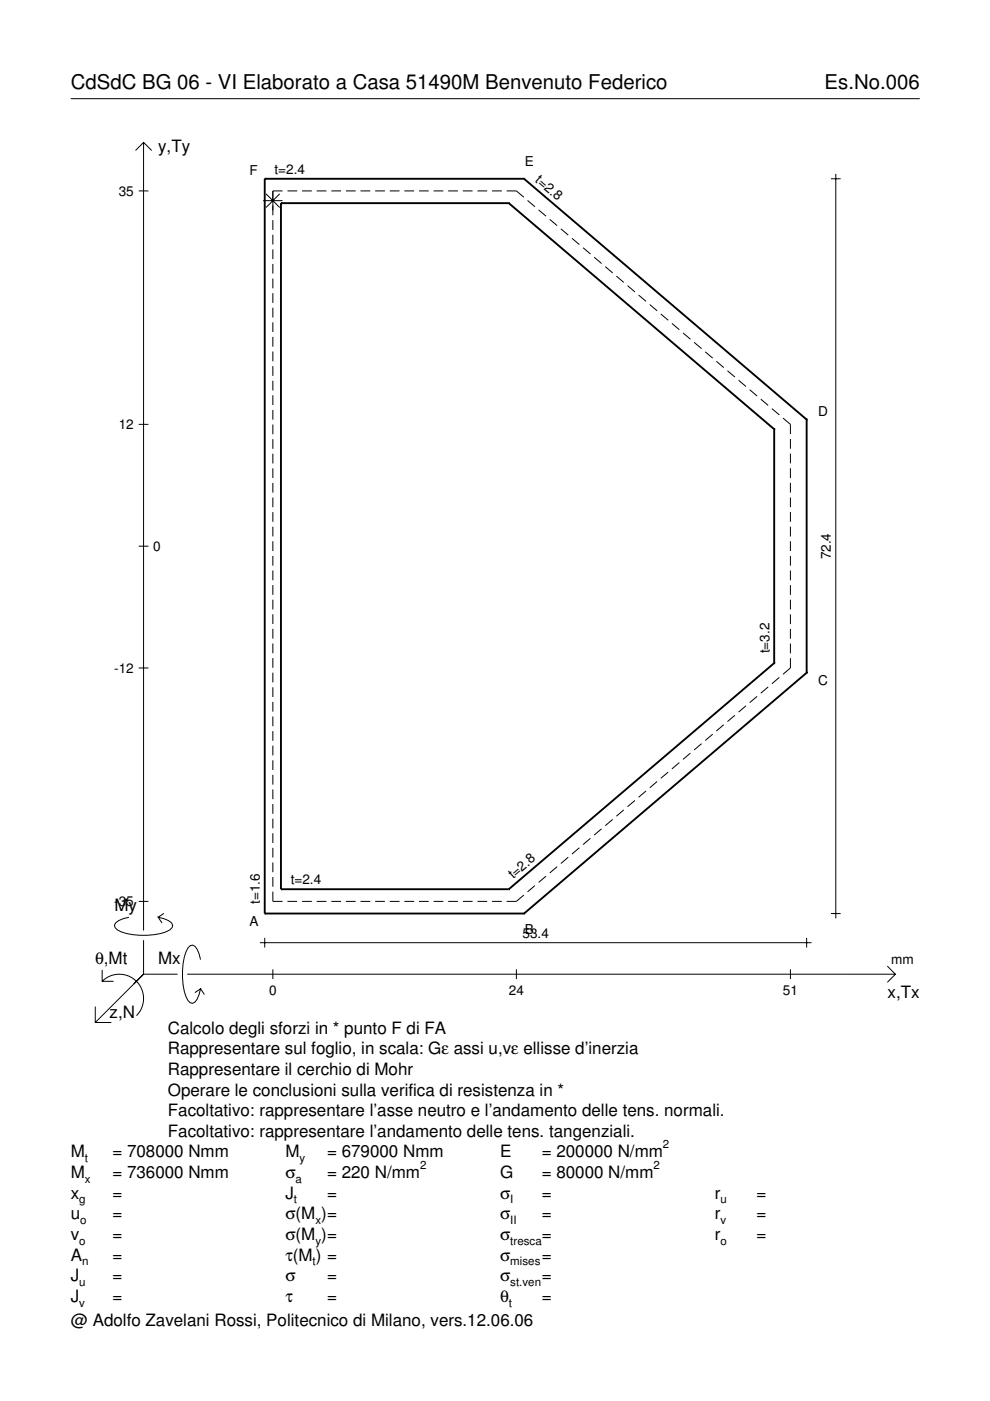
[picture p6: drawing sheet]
<svg xmlns="http://www.w3.org/2000/svg" width="210mm" height="297mm" viewBox="0 0 210 297" stroke-linecap="round" stroke-linejoin="round" font-family="sans-serif">
<g fill="none" stroke="#000" stroke-width=".21">
<path d="M15 20.9h180M28.7 31.9l1.7-1.7 1.8 1.7M30.4 30.2v167.1M176.2 37.9h2M177.2 36.9v157.8M29.4 40.5h2.1M55.8 42.5h4.1M56.4 41.1l2.9 2.9M57.8 46.7v2M57.8 49.8v2M57.8 52.9v2M57.8 56v2"/>
<path d="M57.8 59.1v2M59.3 41.1l-2.9 2.9M59.9 40.5h-2.1v5.1M60.9 40.5h2.1M64 40.5h2.1M67.1 40.5h2.1M70.2 40.5h2.1M73.3 40.5h2.1M76.4 40.5h2.1M79.5 40.5h2.1M82.6 40.5h2.1M85.7 40.5h2.1"/>
<path d="M88.8 40.5h2.1M91.9 40.5h2.1M95 40.5h2.1M98.1 40.5h2.1M101.2 40.5h2.1M104.3 40.5h2.1M107.4 40.5h2.1l1.6 1.3M111.8 42.5l1.6 1.3M114.2 44.5l1.6 1.3M116.6 46.5l1.5 1.3M118.9 48.5l1.6 1.4M121.3 50.5l1.5 1.4"/>
<path d="M123.6 52.5l1.6 1.4M126 54.5l1.5 1.4M128.3 56.5l1.6 1.4M130.7 58.5l1.6 1.4M57.8 62.2v2M57.8 65.2v2.1M57.8 68.3v2.1M57.8 71.4v2.1M57.8 74.5v2.1M57.8 77.6v2.1M133 60.6l1.6 1.3M135.4 62.6l1.6 1.3"/>
<path d="M137.8 64.6l1.5 1.3M140.1 66.6l1.6 1.3M142.5 68.6l1.5 1.3M144.8 70.6l1.6 1.3M147.2 72.6l1.5 1.3M149.5 74.6l1.6 1.3M151.9 76.6l1.6 1.3M154.2 78.6l1.6 1.3M29.4 90h2.1M57.8 80.7v2.1M57.8 83.8v2.1M57.8 86.9v2.1"/>
<path d="M57.8 90v2.1M57.8 93.1v2.1M57.8 96.2v2.1M57.8 99.3v2.1M156.6 80.6l1.6 1.4M158.9 82.6l1.6 1.4M161.3 84.6l1.6 1.4M163.7 86.6l1.5 1.4M166 88.6l1.6 1.4v2M167.6 93.1v2M167.6 96.2v2M167.6 99.3v2"/>
<path d="M29.4 115.8h2.1M57.8 102.4v2.1M57.8 105.5v2M57.8 108.6v2M57.8 111.7v2M57.8 114.8v2M57.8 117.9v2M167.6 102.4v2M167.6 105.5v2M167.6 108.6v2M167.6 111.7v2M167.6 114.8v2"/>
<path d="M167.6 117.9v2M57.8 121v2M57.8 124.1v2M57.8 127.1v2.1M57.8 130.2v2.1M57.8 133.3v2.1M57.8 136.4v2.1M57.8 139.5v2.1M167.6 121v2M167.6 124.1v2M167.6 127.2v2M167.6 130.3v2"/>
<path d="M167.6 133.4v2M167.6 136.5v2M167.6 139.6v2l-1.6 1.4M29.4 141.6h2.1M57.8 142.6v2.1M57.8 145.7v2.1M57.8 148.8v2.1M57.8 151.9v2.1M57.8 155v2.1M57.8 158.1v2.1M146.4 159.7l-1.6 1.3M148.7 157.7l-1.5 1.3"/>
<path d="M151.1 155.7l-1.6 1.3M153.5 153.7l-1.6 1.3M155.8 151.7l-1.6 1.3M158.2 149.6l-1.6 1.4M160.5 147.6l-1.6 1.4M162.9 145.6l-1.6 1.4M165.2 143.6l-1.5 1.4M57.8 161.2v2.1M57.8 164.3v2.1M57.8 167.4v2M57.8 170.5v2M57.8 173.6v2"/>
<path d="M57.8 176.7v2M57.8 179.8v2M122.8 179.7l-1.5 1.4M125.2 177.7l-1.6 1.4M127.5 175.7l-1.5 1.4M129.9 173.7l-1.6 1.4M132.3 171.7l-1.6 1.4M134.6 169.7l-1.6 1.3M137 167.7l-1.6 1.3M139.3 165.7l-1.5 1.3M141.7 163.7l-1.6 1.3M144 161.7l-1.5 1.3"/>
<path d="M27.3 194.5a3.6 3.6 0 0 0-3 1.7l.1 .5a5.6 5.6 0 0 0 3.8 1.5 13.4 13.4 0 0 0 7.8-1l.5-.5 .1-.5a3.6 3.6 0 0 0-3.1-1.7l.8 1.2M29.4 191.1h2.1M30.4 199.3v7.3M34.7 193.7l-1.2 .8M55.1 199.9h117M56.1 198.8v2.1M57.8 189v2.1h2.1M57.8 182.9v2M57.8 186v2M60.9 191.1h2.1M64 191.1h2.1M67.1 191.1h2.1"/>
<path d="M70.2 191.1h2.1M73.3 191.1h2.1M76.4 191.1h2.1M79.5 191.1h2.1M82.6 191.1h2.1M85.7 191.1h2.1M88.8 191.1h2.1M91.9 191.1h2.1M95 191.1h2.1M98.1 191.1h2.1M101.2 191.1h2.1M104.3 191.1h2.1"/>
<path d="M111.1 189.8l-1.6 1.3h-2.1M113.4 187.8l-1.6 1.3M115.8 185.8l-1.6 1.3M118.1 183.8l-1.5 1.3M120.5 181.7l-1.6 1.4M171 198.8v2.1M176.2 193.7h2M20.2 213.4v3.4h3.4M21.7 208.1a5.1 5.1 0 0 1 7.2 0 5.1 5.1 0 0 1 0 7.2M21.7 205.6v2.5h2.4M30.4 206.6l-10.2 10.2M30.4 206.6h7.2"/>
<path d="M39.7 206.6h150.1M42.5 203.5a3.6 3.6 0 0 0-1.7-3.1l-.5 .1a5.7 5.7 0 0 0-1.5 3.8 13.3 13.3 0 0 0 1 7.8l.5 .5 .5 .1a3.6 3.6 0 0 0 1.7-3.1l-1.2 .9M42.5 209.6l.8 1.3M57.8 205.5v2.1M109.5 205.5v2.1M167.6 205.5v2.1M188.1 204.8l1.7 1.8-1.7 1.7"/>
</g>
<g fill="none" stroke="#000" stroke-width=".4">
<path d="M56.1 37.9h.1M56.1 37.9h55M56.1 37.9v155.8M111.1 37.9h.1M111.1 37.9l59.9 51.1M59.6 43.1h.1M59.6 43.1h48.3M59.6 43.1v145.4M107.9 43.1h.1M107.9 43.1l56.2 47.9M164.1 91h.1M164.1 91v49.6"/>
<path d="M171 89h.1M171 89v53.6M164.1 140.6h.1M164.1 140.6l-56.2 47.9M171 142.6h.1M171 142.6l-59.9 51.1M56.1 193.7h.1M56.1 193.7h55M59.6 188.5h.1M59.6 188.5h48.3M107.9 188.5h.1M111.1 193.7h.1"/>
</g>
<g font-size="4.3">
<text x="15" y="18.9">CdSdC BG 06 - VI Elaborato a Casa 51490M Benvenuto Federico</text>
<text x="174.8" y="18.9">Es.No.006</text>
</g>
<g font-size="3.6">
<text x="33.5" y="32.3">y,Ty</text>
<text x="24.3" y="193.2">My</text>
<text x="20.1" y="204.5">θ,Mt</text>
<text x="33.5" y="204.5">Mx</text>
<text x="23.2" y="215.8">z,N</text>
<text x="188.2" y="211.7">x,Tx</text>
<text x="35.6" y="219.2">Calcolo degli sforzi in * punto F di FA</text>
<text x="35.6" y="227.9">Rappresentare il cerchio di Mohr</text>
<text x="35.6" y="223.5">Rappresentare sul foglio, in scala: Gε assi u,vε ellisse d’inerzia</text>
<text x="35.6" y="232.3">Operare le conclusioni sulla verifica di resistenza in *</text>
<text x="35.6" y="236.7">Facoltativo: rappresentare l’asse neutro e l’andamento delle tens. normali.</text>
<text x="15" y="245.4">M</text>
<text x="23.8" y="245.4">= 708000 Nmm</text>
<text x="35.6" y="241">Facoltativo: rappresentare l’andamento delle tens. tangenziali.</text>
<text x="60.5" y="245.4">M</text>
<text x="69.3" y="245.4">= 679000 Nmm</text>
<text x="106" y="245.4">E</text>
<text x="114.9" y="245.4">= 200000 N/mm</text>
<text x="15" y="249.8">M</text>
<text x="23.8" y="249.8">= 736000 Nmm</text>
<text x="60.5" y="249.8">σ</text>
<text x="69.3" y="249.8">= 220 N/mm</text>
<text x="106" y="249.8">G</text>
<text x="114.9" y="249.8">= 80000 N/mm</text>
<text x="15" y="254.2">x</text>
<text x="23.8" y="254.2">=</text>
<text x="60.5" y="254.2">J</text>
<text x="69.3" y="254.2">=</text>
<text x="106" y="254.2">σ</text>
<text x="114.9" y="254.2">=</text>
<text x="151.5" y="254.2">r</text>
<text x="160.4" y="254.2">=</text>
<text x="15" y="258.5">u</text>
<text x="15" y="262.9">v</text>
<text x="23.8" y="258.5">=</text>
<text x="23.8" y="262.9">=</text>
<text x="60.5" y="258.5">σ(M )=</text>
<text x="60.5" y="262.9">σ(M )=</text>
<text x="106" y="258.5">σ</text>
<text x="106" y="262.9">σ</text>
<text x="114.9" y="258.5">=</text>
<text x="114.9" y="262.9">=</text>
<text x="151.5" y="258.5">r</text>
<text x="151.5" y="262.9">r</text>
<text x="160.4" y="258.5">=</text>
<text x="160.4" y="262.9">=</text>
<text x="15" y="267.3">A</text>
<text x="23.8" y="267.3">=</text>
<text x="60.5" y="267.3">τ(M ) =</text>
<text x="106" y="267.3">σ</text>
<text x="114.9" y="267.3">=</text>
<text x="15" y="271.7">J</text>
<text x="23.8" y="271.7">=</text>
<text x="60.5" y="271.7">σ</text>
<text x="69.3" y="271.7">=</text>
<text x="106" y="271.7">σ</text>
<text x="114.9" y="271.7">=</text>
<text x="15" y="276">J</text>
<text x="15" y="281.2">@ Adolfo Zavelani Rossi, Politecnico di Milano, vers.12.06.06</text>
<text x="23.8" y="276">=</text>
<text x="60.5" y="276">τ</text>
<text x="69.3" y="276">=</text>
<text x="106" y="276">θ</text>
<text x="114.9" y="276">=</text>
</g>
<g font-size="2.9">
<text x="111.3" y="35.3">E</text>
<text x="25.2" y="41.5">35</text>
<text x="52.9" y="37.2">F</text>
<text x="58.2" y="36.9">t=2.4</text>
<text x="113.3" y="38.5" transform="rotate(40 113.3 38.5)">t=2.8</text>
<text x="173.5" y="88.1">D</text>
<text x="25.2" y="91">12</text>
<text x="32.5" y="116.8">0</text>
<text x="176.2" y="118.6" transform="rotate(-90 176.2 118.6)">72.4</text>
<text x="24.2" y="142.6">-12</text>
<text x="163.1" y="138.5" transform="rotate(-90 163.1 138.5)">t=3.2</text>
<text x="173.5" y="145.3">C</text>
<text x="55.1" y="191.6" transform="rotate(-90 55.1 191.6)">t=1.6</text>
<text x="61.6" y="187.5">t=2.4</text>
<text x="108.8" y="186.4" transform="rotate(-40 108.8 186.4)">t=2.8</text>
<text x="24.2" y="192.1">-35</text>
<text x="52.9" y="196.2">A</text>
<text x="110.8" y="198.8">53.4</text>
<text x="111.3" y="198.1">B</text>
<text x="189" y="204.5">mm</text>
<text x="57" y="210.9">0</text>
<text x="107.9" y="210.9">24</text>
<text x="166" y="210.9">51</text>
</g>
<g font-size="2.4">
<text x="140.6" y="243.4">2</text>
<text x="18" y="246.4">t</text>
<text x="18" y="250.8">x</text>
<text x="62.7" y="250.8">a</text>
<text x="63.5" y="246.4">y</text>
<text x="89.1" y="247.8">2</text>
<text x="138.6" y="247.8">2</text>
<text x="16.8" y="255.2">g</text>
<text x="62.3" y="255.2">t</text>
<text x="108.2" y="255.2">I</text>
<text x="152.7" y="255.2">u</text>
<text x="16.8" y="263.9">o</text>
<text x="17" y="259.5">o</text>
<text x="66.9" y="259.5">x</text>
<text x="66.9" y="263.9">y</text>
<text x="108.2" y="259.5">II</text>
<text x="108.2" y="263.9">tresca</text>
<text x="152.7" y="259.5">v</text>
<text x="152.7" y="263.9">o</text>
<text x="17.4" y="268.3">n</text>
<text x="66.3" y="268.3">t</text>
<text x="108.2" y="268.3">mises</text>
<text x="16.8" y="272.7">u</text>
<text x="108.2" y="272.7">st.ven</text>
<text x="16.8" y="277">v</text>
<text x="107.9" y="277">t</text>
</g>
</svg>
